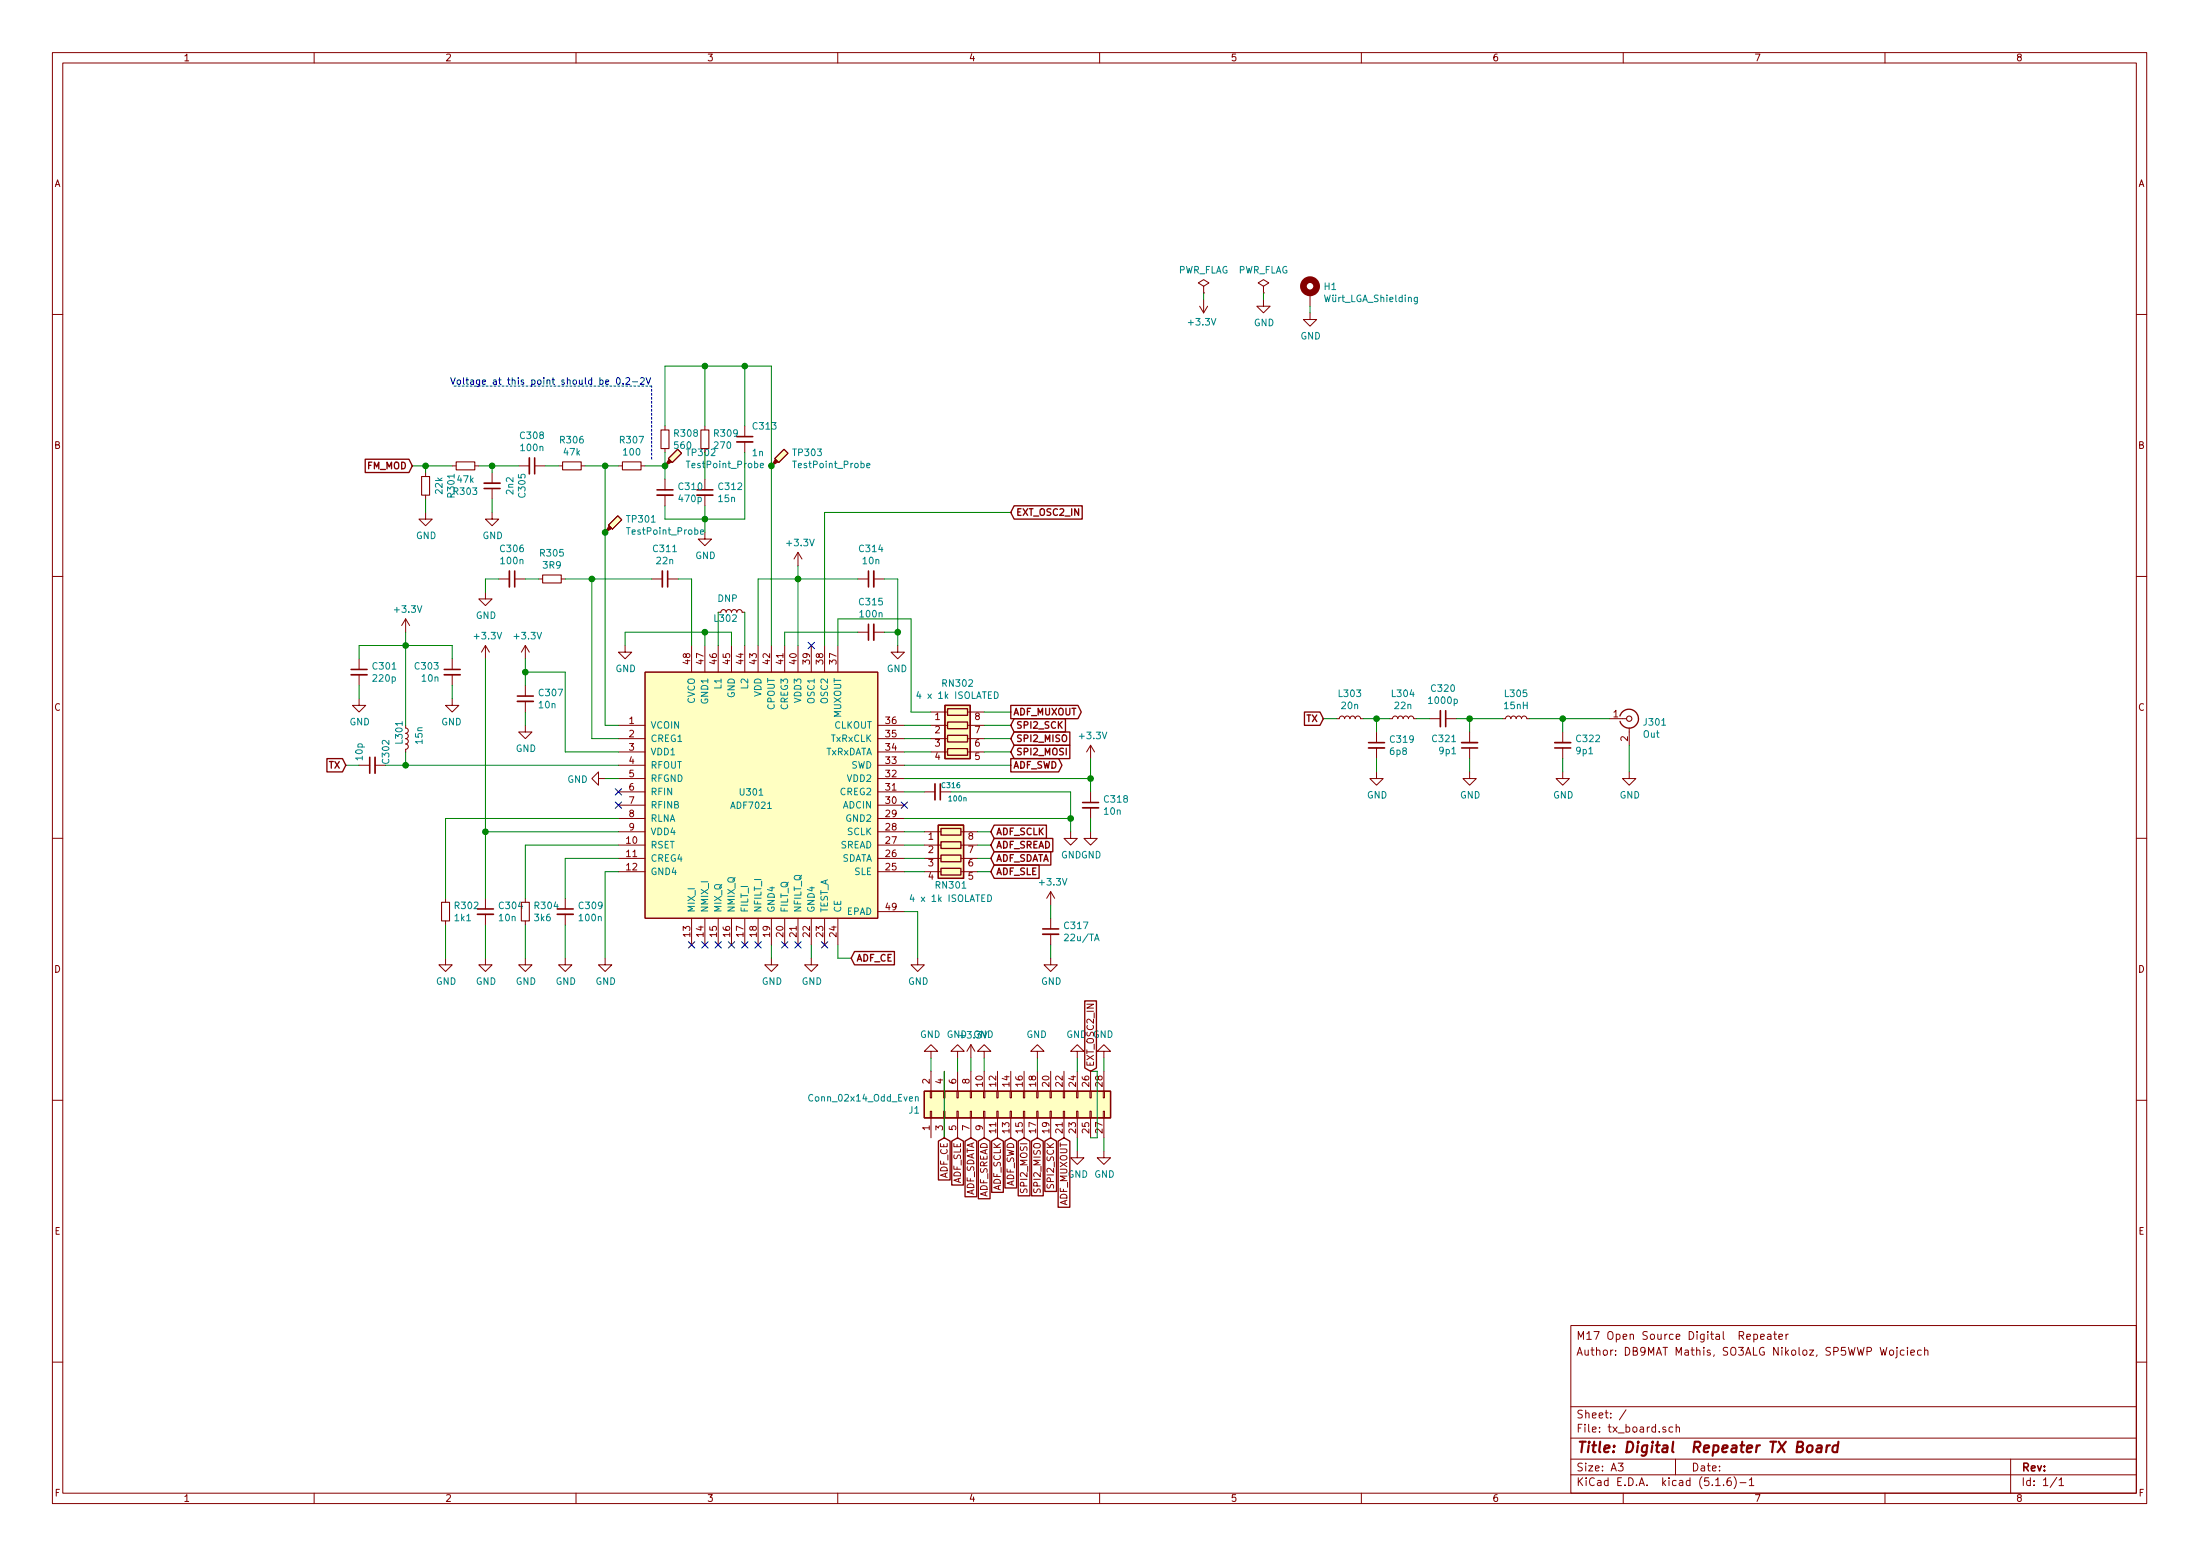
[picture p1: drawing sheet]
EESchema Schematic File Version 4
EELAYER 30 0
EELAYER END
$Descr A3 16535 11693
encoding utf-8
Sheet 1 1
Title "Digital  Repeater TX Board"
Date ""
Rev ""
Comp ""
Comment1 ""
Comment2 ""
Comment3 "Author: DB9MAT Mathis, SO3ALG Nikoloz, SP5WWP Wojciech"
Comment4 "M17 Open Source Digital  Repeater"
$EndDescr
Text GLabel 9950 5400 0    50   Input ~ 10
TX
$Comp
L tx_board-rescue:C_Small-device-Mainboard-rescue-rx_board-rescue-rx_board-rescue C320
U 1 1
P 10850 5400
F 0 "C320" V 10621 5400 50  0000 C CNN
F 1 "1000p" V 10712 5400 50  0000 C CNN
F 2 "Capacitor_SMD:C_0603_1608Metric_Pad1.05x0.95mm_HandSolder" H 10850 5400 50  0001 C CNN
F 3 "~" H 10850 5400 50  0001 C CNN
F 4 "50" H 10850 5400 50  0001 C CNN "Voltage"
F 5 "C0G" H 10850 5400 50  0001 C CNN "TempCoef"
F 6 "5" H 10850 5400 50  0001 C CNN "Tolerance"
	1    10850 5400
	0    1    1    0   
$EndComp
$Comp
L tx_board-rescue:C_Small-device-Mainboard-rescue-rx_board-rescue-rx_board-rescue C321
U 1 1
P 11050 5600
F 0 "C321" H 10958 5554 50  0000 R CNN
F 1 "9p1" H 10958 5645 50  0000 R CNN
F 2 "Capacitor_SMD:C_0603_1608Metric_Pad1.05x0.95mm_HandSolder" H 11050 5600 50  0001 C CNN
F 3 "~" H 11050 5600 50  0001 C CNN
F 4 "50" H 11050 5600 50  0001 C CNN "Voltage"
F 5 "5" H 11050 5600 50  0001 C CNN "Tolerance"
F 6 "C0G" H 11050 5600 50  0001 C CNN "TempCoef"
	1    11050 5600
	1    0    0    1   
$EndComp
Wire Wire Line
	10950 5400 11050 5400
Wire Wire Line
	11050 5400 11050 5500
Wire Wire Line
	11050 5700 11050 5800
$Comp
L power:GND #PWR0329
U 1 1
P 11050 5800
F 0 "#PWR0329" H 11050 5550 50  0001 C CNN
F 1 "GND" H 11055 5627 50  0000 C CNN
F 2 "" H 11050 5800 50  0001 C CNN
F 3 "" H 11050 5800 50  0001 C CNN
	1    11050 5800
	1    0    0    -1  
$EndComp
Wire Wire Line
	12250 5600 12250 5800
Connection ~ 11750 5400
Wire Wire Line
	11750 5400 12100 5400
Wire Wire Line
	11750 5700 11750 5800
$Comp
L power:GND #PWR0330
U 1 1
P 11750 5800
F 0 "#PWR0330" H 11750 5550 50  0001 C CNN
F 1 "GND" H 11755 5627 50  0000 C CNN
F 2 "" H 11750 5800 50  0001 C CNN
F 3 "" H 11750 5800 50  0001 C CNN
	1    11750 5800
	1    0    0    -1  
$EndComp
Wire Wire Line
	11750 5400 11750 5500
$Comp
L tx_board-rescue:C_Small-device-Mainboard-rescue-rx_board-rescue-rx_board-rescue C322
U 1 1
P 11750 5600
F 0 "C322" H 11658 5554 50  0000 R CNN
F 1 "9p1" H 11658 5645 50  0000 R CNN
F 2 "Capacitor_SMD:C_0603_1608Metric_Pad1.05x0.95mm_HandSolder" H 11750 5600 50  0001 C CNN
F 3 "~" H 11750 5600 50  0001 C CNN
F 4 "50" H 11750 5600 50  0001 C CNN "Voltage"
F 5 "5" H 11750 5600 50  0001 C CNN "Tolerance"
F 6 "C0G" H 11750 5600 50  0001 C CNN "TempCoef"
	1    11750 5600
	-1   0    0    1   
$EndComp
$Comp
L tx_board-rescue:L_Small-device-Mainboard-rescue-rx_board-rescue-rx_board-rescue L305
U 1 1
P 11400 5400
F 0 "L305" V 11585 5400 50  0000 C CNN
F 1 "15nH" V 11494 5400 50  0000 C CNN
F 2 "Inductor_SMD:L_0603_1608Metric_Pad1.05x0.95mm_HandSolder" H 11400 5400 50  0001 C CNN
F 3 "~" H 11400 5400 50  0001 C CNN
	1    11400 5400
	0    -1   -1   0   
$EndComp
$Comp
L power:GND #PWR0331
U 1 1
P 12250 5800
F 0 "#PWR0331" H 12250 5550 50  0001 C CNN
F 1 "GND" H 12255 5627 50  0000 C CNN
F 2 "" H 12250 5800 50  0001 C CNN
F 3 "" H 12250 5800 50  0001 C CNN
	1    12250 5800
	1    0    0    -1  
$EndComp
$Comp
L tx_board-rescue:Conn_Coaxial-conn-Mainboard-rescue-rx_board-rescue-rx_board-rescue J301
U 1 1
P 12250 5400
F 0 "J301" H 12350 5375 50  0000 L CNN
F 1 "Out" H 12350 5284 50  0000 L CNN
F 2 "Connector_Coaxial:SMA_Samtec_SMA-J-P-X-ST-EM1_EdgeMount" H 12250 5400 50  0001 C CNN
F 3 "" H 12250 5400 50  0001 C CNN
	1    12250 5400
	1    0    0    -1  
$EndComp
Connection ~ 11050 5400
$Comp
L tx_board-rescue:C_Small-Device-Mainboard-rescue-rx_board-rescue-rx_board-rescue C316
U 1 1
P 7050 5950
F 0 "C316" V 7000 6050 39  0000 C CNN
F 1 "100n" V 7100 6100 39  0000 C CNN
F 2 "Capacitor_SMD:C_0603_1608Metric_Pad1.05x0.95mm_HandSolder" H 7050 5950 50  0001 C CNN
F 3 "~" H 7050 5950 50  0001 C CNN
F 4 "50" H 7050 5950 50  0001 C CNN "Voltage"
F 5 "10" H 7050 5950 50  0001 C CNN "Tolerance"
F 6 "X7R" H 7050 5950 50  0001 C CNN "TempCoef"
	1    7050 5950
	0    1    1    0   
$EndComp
Wire Wire Line
	6800 5950 6950 5950
Wire Wire Line
	8050 5950 8050 6150
NoConn ~ 6800 6050
$Comp
L tx_board-rescue:C_Small-Device-Mainboard-rescue-rx_board-rescue-rx_board-rescue C318
U 1 1
P 8200 6050
F 0 "C318" H 8292 6096 50  0000 L CNN
F 1 "10n" H 8292 6005 50  0000 L CNN
F 2 "Capacitor_SMD:C_0603_1608Metric_Pad1.05x0.95mm_HandSolder" H 8200 6050 50  0001 C CNN
F 3 "~" H 8200 6050 50  0001 C CNN
F 4 "10" H 8200 6050 50  0001 C CNN "Tolerance"
F 5 "50" H 8200 6050 50  0001 C CNN "Voltage"
F 6 "X7R" H 8200 6050 50  0001 C CNN "TempCoef"
	1    8200 6050
	1    0    0    -1  
$EndComp
Wire Wire Line
	8200 5850 8200 5700
$Comp
L power:+3.3V #PWR0326
U 1 1
P 8200 5700
F 0 "#PWR0326" H 8200 5550 50  0001 C CNN
F 1 "+3.3V" H 8215 5873 50  0000 C CNN
F 2 "" H 8200 5700 50  0001 C CNN
F 3 "" H 8200 5700 50  0001 C CNN
	1    8200 5700
	1    0    0    -1  
$EndComp
$Comp
L power:GND #PWR0327
U 1 1
P 8200 6250
F 0 "#PWR0327" H 8200 6000 50  0001 C CNN
F 1 "GND" H 8205 6077 50  0000 C CNN
F 2 "" H 8200 6250 50  0001 C CNN
F 3 "" H 8200 6250 50  0001 C CNN
	1    8200 6250
	1    0    0    -1  
$EndComp
Wire Wire Line
	8200 6150 8200 6250
$Comp
L power:GND #PWR0325
U 1 1
P 8050 6250
F 0 "#PWR0325" H 8050 6000 50  0001 C CNN
F 1 "GND" H 8055 6077 50  0000 C CNN
F 2 "" H 8050 6250 50  0001 C CNN
F 3 "" H 8050 6250 50  0001 C CNN
	1    8050 6250
	1    0    0    -1  
$EndComp
Wire Wire Line
	8050 6150 8050 6250
Connection ~ 8050 6150
Text GLabel 7450 6250 2    50   Input ~ 10
ADF_SCLK
Text GLabel 7450 6350 2    50   Input ~ 10
ADF_SREAD
Text GLabel 7450 6450 2    50   Input ~ 10
ADF_SDATA
Text GLabel 7450 6550 2    50   Input ~ 10
ADF_SLE
Wire Wire Line
	8200 5850 8200 5950
Connection ~ 8200 5850
Wire Wire Line
	6300 7100 6300 7200
Wire Wire Line
	6300 7200 6400 7200
Text GLabel 6400 7200 2    50   Input ~ 10
ADF_CE
NoConn ~ 6200 7100
NoConn ~ 6000 7100
NoConn ~ 5900 7100
NoConn ~ 5700 7100
NoConn ~ 5600 7100
NoConn ~ 5500 7100
NoConn ~ 5400 7100
NoConn ~ 5300 7100
NoConn ~ 5200 7100
$Comp
L power:GND #PWR0320
U 1 1
P 6100 7200
F 0 "#PWR0320" H 6100 6950 50  0001 C CNN
F 1 "GND" H 6105 7027 50  0000 C CNN
F 2 "" H 6100 7200 50  0001 C CNN
F 3 "" H 6100 7200 50  0001 C CNN
	1    6100 7200
	1    0    0    -1  
$EndComp
$Comp
L power:GND #PWR0318
U 1 1
P 5800 7200
F 0 "#PWR0318" H 5800 6950 50  0001 C CNN
F 1 "GND" H 5805 7027 50  0000 C CNN
F 2 "" H 5800 7200 50  0001 C CNN
F 3 "" H 5800 7200 50  0001 C CNN
	1    5800 7200
	1    0    0    -1  
$EndComp
Wire Wire Line
	5800 7100 5800 7200
Wire Wire Line
	6100 7100 6100 7200
$Comp
L power:GND #PWR0322
U 1 1
P 6900 7200
F 0 "#PWR0322" H 6900 6950 50  0001 C CNN
F 1 "GND" H 6905 7027 50  0000 C CNN
F 2 "" H 6900 7200 50  0001 C CNN
F 3 "" H 6900 7200 50  0001 C CNN
	1    6900 7200
	1    0    0    -1  
$EndComp
Wire Wire Line
	6800 6850 6900 6850
Wire Wire Line
	6900 6850 6900 7200
$Comp
L power:GND #PWR0315
U 1 1
P 4550 7200
F 0 "#PWR0315" H 4550 6950 50  0001 C CNN
F 1 "GND" H 4555 7027 50  0000 C CNN
F 2 "" H 4550 7200 50  0001 C CNN
F 3 "" H 4550 7200 50  0001 C CNN
	1    4550 7200
	1    0    0    -1  
$EndComp
Wire Wire Line
	4650 6550 4550 6550
Wire Wire Line
	4550 6550 4550 7200
$Comp
L tx_board-rescue:C_Small-Device-Mainboard-rescue-rx_board-rescue-rx_board-rescue C309
U 1 1
P 4250 6850
F 0 "C309" H 4342 6896 50  0000 L CNN
F 1 "100n" H 4342 6805 50  0000 L CNN
F 2 "Capacitor_SMD:C_0603_1608Metric_Pad1.05x0.95mm_HandSolder" H 4250 6850 50  0001 C CNN
F 3 "~" H 4250 6850 50  0001 C CNN
F 4 "50" H 4250 6850 50  0001 C CNN "Voltage"
F 5 "10" H 4250 6850 50  0001 C CNN "Tolerance"
F 6 "X7R" H 4250 6850 50  0001 C CNN "TempCoef"
	1    4250 6850
	1    0    0    -1  
$EndComp
$Comp
L power:GND #PWR0313
U 1 1
P 4250 7200
F 0 "#PWR0313" H 4250 6950 50  0001 C CNN
F 1 "GND" H 4255 7027 50  0000 C CNN
F 2 "" H 4250 7200 50  0001 C CNN
F 3 "" H 4250 7200 50  0001 C CNN
	1    4250 7200
	1    0    0    -1  
$EndComp
Wire Wire Line
	4250 6950 4250 7200
Wire Wire Line
	4250 6750 4250 6450
$Comp
L tx_board-rescue:R_Small-Device-Mainboard-rescue-rx_board-rescue-rx_board-rescue R304
U 1 1
P 3950 6850
F 0 "R304" H 4009 6896 50  0000 L CNN
F 1 "3k6" H 4009 6805 50  0000 L CNN
F 2 "Resistor_SMD:R_0603_1608Metric_Pad1.05x0.95mm_HandSolder" H 3950 6850 50  0001 C CNN
F 3 "~" H 3950 6850 50  0001 C CNN
F 4 "0.125" H 3950 6850 50  0001 C CNN "Power"
F 5 "5" H 3950 6850 50  0001 C CNN "Tolerance"
	1    3950 6850
	1    0    0    -1  
$EndComp
$Comp
L power:GND #PWR0312
U 1 1
P 3950 7200
F 0 "#PWR0312" H 3950 6950 50  0001 C CNN
F 1 "GND" H 3955 7027 50  0000 C CNN
F 2 "" H 3950 7200 50  0001 C CNN
F 3 "" H 3950 7200 50  0001 C CNN
	1    3950 7200
	1    0    0    -1  
$EndComp
Wire Wire Line
	3950 6950 3950 7200
Wire Wire Line
	3950 6750 3950 6350
$Comp
L tx_board-rescue:C_Small-Device-Mainboard-rescue-rx_board-rescue-rx_board-rescue C304
U 1 1
P 3650 6850
F 0 "C304" H 3742 6896 50  0000 L CNN
F 1 "10n" H 3742 6805 50  0000 L CNN
F 2 "Capacitor_SMD:C_0603_1608Metric_Pad1.05x0.95mm_HandSolder" H 3650 6850 50  0001 C CNN
F 3 "~" H 3650 6850 50  0001 C CNN
F 4 "10" H 3650 6850 50  0001 C CNN "Tolerance"
F 5 "50" H 3650 6850 50  0001 C CNN "Voltage"
F 6 "X7R" H 3650 6850 50  0001 C CNN "TempCoef"
	1    3650 6850
	1    0    0    -1  
$EndComp
$Comp
L power:GND #PWR0308
U 1 1
P 3650 7200
F 0 "#PWR0308" H 3650 6950 50  0001 C CNN
F 1 "GND" H 3655 7027 50  0000 C CNN
F 2 "" H 3650 7200 50  0001 C CNN
F 3 "" H 3650 7200 50  0001 C CNN
	1    3650 7200
	1    0    0    -1  
$EndComp
Wire Wire Line
	3650 6950 3650 7200
$Comp
L tx_board-rescue:R_Small-Device-Mainboard-rescue-rx_board-rescue-rx_board-rescue R302
U 1 1
P 3350 6850
F 0 "R302" H 3409 6896 50  0000 L CNN
F 1 "1k1" H 3409 6805 50  0000 L CNN
F 2 "Resistor_SMD:R_0603_1608Metric_Pad1.05x0.95mm_HandSolder" H 3350 6850 50  0001 C CNN
F 3 "~" H 3350 6850 50  0001 C CNN
F 4 "0.125" H 3350 6850 50  0001 C CNN "Power"
F 5 "5" H 3350 6850 50  0001 C CNN "Tolerance"
	1    3350 6850
	1    0    0    -1  
$EndComp
Wire Wire Line
	3350 6150 3350 6750
$Comp
L power:GND #PWR0304
U 1 1
P 3350 7200
F 0 "#PWR0304" H 3350 6950 50  0001 C CNN
F 1 "GND" H 3355 7027 50  0000 C CNN
F 2 "" H 3350 7200 50  0001 C CNN
F 3 "" H 3350 7200 50  0001 C CNN
	1    3350 7200
	1    0    0    -1  
$EndComp
Wire Wire Line
	3350 6950 3350 7200
Wire Wire Line
	4250 6450 4650 6450
Wire Wire Line
	3950 6350 4650 6350
Wire Wire Line
	3650 6250 4650 6250
Wire Wire Line
	3650 6250 3650 6750
Wire Wire Line
	3350 6150 4650 6150
$Comp
L tx_board-rescue:C_Small-Device-Mainboard-rescue-rx_board-rescue-rx_board-rescue C302
U 1 1
P 2800 5750
F 0 "C302" H 2700 5650 50  0000 C CNN
F 1 "10p" H 2700 5850 50  0000 C CNN
F 2 "Capacitor_SMD:C_0603_1608Metric_Pad1.05x0.95mm_HandSolder" H 2800 5750 50  0001 C CNN
F 3 "~" H 2800 5750 50  0001 C CNN
F 4 "50" H 2800 5750 50  0001 C CNN "Voltage"
F 5 "C0G" H 2800 5750 50  0001 C CNN "TempCoef"
F 6 "5" H 2800 5750 50  0001 C CNN "Tolerance"
	1    2800 5750
	0    -1   1    0   
$EndComp
Wire Wire Line
	2900 5750 3050 5750
Wire Wire Line
	4650 5850 4550 5850
$Comp
L power:GND #PWR0314
U 1 1
P 4550 5850
F 0 "#PWR0314" H 4550 5600 50  0001 C CNN
F 1 "GND" V 4555 5722 50  0000 R CNN
F 2 "" H 4550 5850 50  0001 C CNN
F 3 "" H 4550 5850 50  0001 C CNN
	1    4550 5850
	0    1    1    0   
$EndComp
$Comp
L tx_board-rescue:L_Small-Device-Mainboard-rescue-rx_board-rescue-rx_board-rescue L301
U 1 1
P 3050 5550
F 0 "L301" V 3000 5500 50  0000 L CNN
F 1 "15n" V 3150 5500 50  0000 L CNN
F 2 "Inductor_SMD:L_0603_1608Metric_Pad1.05x0.95mm_HandSolder" H 3050 5550 50  0001 C CNN
F 3 "~" H 3050 5550 50  0001 C CNN
	1    3050 5550
	1    0    0    -1  
$EndComp
Wire Wire Line
	3050 5650 3050 5750
Connection ~ 3050 5750
Wire Wire Line
	3050 5750 4650 5750
$Comp
L tx_board-rescue:C_Small-Device-Mainboard-rescue-rx_board-rescue-rx_board-rescue C301
U 1 1
P 2700 5050
F 0 "C301" H 2792 5096 50  0000 L CNN
F 1 "220p" H 2792 5005 50  0000 L CNN
F 2 "Capacitor_SMD:C_0603_1608Metric_Pad1.05x0.95mm_HandSolder" H 2700 5050 50  0001 C CNN
F 3 "~" H 2700 5050 50  0001 C CNN
F 4 "50" H 2700 5050 50  0001 C CNN "Voltage"
F 5 "C0G" H 2700 5050 50  0001 C CNN "TempCoef"
F 6 "5" H 2700 5050 50  0001 C CNN "Tolerance"
	1    2700 5050
	1    0    0    -1  
$EndComp
$Comp
L power:GND #PWR0301
U 1 1
P 2700 5250
F 0 "#PWR0301" H 2700 5000 50  0001 C CNN
F 1 "GND" H 2705 5077 50  0000 C CNN
F 2 "" H 2700 5250 50  0001 C CNN
F 3 "" H 2700 5250 50  0001 C CNN
	1    2700 5250
	1    0    0    -1  
$EndComp
Wire Wire Line
	2700 5150 2700 5250
$Comp
L tx_board-rescue:C_Small-Device-Mainboard-rescue-rx_board-rescue-rx_board-rescue C303
U 1 1
P 3400 5050
F 0 "C303" H 3492 5096 50  0000 L CNN
F 1 "10n" H 3492 5005 50  0000 L CNN
F 2 "Capacitor_SMD:C_0603_1608Metric_Pad1.05x0.95mm_HandSolder" H 3400 5050 50  0001 C CNN
F 3 "~" H 3400 5050 50  0001 C CNN
F 4 "10" H 3400 5050 50  0001 C CNN "Tolerance"
F 5 "50" H 3400 5050 50  0001 C CNN "Voltage"
F 6 "X7R" H 3400 5050 50  0001 C CNN "TempCoef"
	1    3400 5050
	-1   0    0    -1  
$EndComp
$Comp
L power:GND #PWR0305
U 1 1
P 3400 5250
F 0 "#PWR0305" H 3400 5000 50  0001 C CNN
F 1 "GND" H 3405 5077 50  0000 C CNN
F 2 "" H 3400 5250 50  0001 C CNN
F 3 "" H 3400 5250 50  0001 C CNN
	1    3400 5250
	-1   0    0    -1  
$EndComp
Wire Wire Line
	3400 5150 3400 5250
Wire Wire Line
	3400 4950 3400 4850
Wire Wire Line
	3400 4850 3050 4850
Wire Wire Line
	2700 4850 2700 4950
Wire Wire Line
	2700 4850 3050 4850
Wire Wire Line
	3050 4850 3050 5450
Wire Wire Line
	3050 4850 3050 4750
Connection ~ 3050 4850
$Comp
L power:+3.3V #PWR0302
U 1 1
P 3050 4750
F 0 "#PWR0302" H 3050 4600 50  0001 C CNN
F 1 "+3.3V" H 3065 4923 50  0000 C CNN
F 2 "" H 3050 4750 50  0001 C CNN
F 3 "" H 3050 4750 50  0001 C CNN
	1    3050 4750
	1    0    0    -1  
$EndComp
Text GLabel 2600 5750 0    50   Input ~ 10
TX
Wire Wire Line
	2600 5750 2700 5750
$Comp
L power:+3.3V #PWR0307
U 1 1
P 3650 4950
F 0 "#PWR0307" H 3650 4800 50  0001 C CNN
F 1 "+3.3V" H 3665 5123 50  0000 C CNN
F 2 "" H 3650 4950 50  0001 C CNN
F 3 "" H 3650 4950 50  0001 C CNN
	1    3650 4950
	1    0    0    -1  
$EndComp
$Comp
L tx_board-rescue:C_Small-Device-Mainboard-rescue-rx_board-rescue-rx_board-rescue C307
U 1 1
P 3950 5250
F 0 "C307" H 4042 5296 50  0000 L CNN
F 1 "10n" H 4042 5205 50  0000 L CNN
F 2 "Capacitor_SMD:C_0603_1608Metric_Pad1.05x0.95mm_HandSolder" H 3950 5250 50  0001 C CNN
F 3 "~" H 3950 5250 50  0001 C CNN
F 4 "10" H 3950 5250 50  0001 C CNN "Tolerance"
F 5 "50" H 3950 5250 50  0001 C CNN "Voltage"
F 6 "X7R" H 3950 5250 50  0001 C CNN "TempCoef"
	1    3950 5250
	1    0    0    -1  
$EndComp
$Comp
L power:GND #PWR0311
U 1 1
P 3950 5450
F 0 "#PWR0311" H 3950 5200 50  0001 C CNN
F 1 "GND" H 3955 5277 50  0000 C CNN
F 2 "" H 3950 5450 50  0001 C CNN
F 3 "" H 3950 5450 50  0001 C CNN
	1    3950 5450
	1    0    0    -1  
$EndComp
Wire Wire Line
	3950 5350 3950 5450
$Comp
L power:+3.3V #PWR0310
U 1 1
P 3950 4950
F 0 "#PWR0310" H 3950 4800 50  0001 C CNN
F 1 "+3.3V" H 3965 5123 50  0000 C CNN
F 2 "" H 3950 4950 50  0001 C CNN
F 3 "" H 3950 4950 50  0001 C CNN
	1    3950 4950
	1    0    0    -1  
$EndComp
Wire Wire Line
	4650 5650 4250 5650
Wire Wire Line
	4650 5450 4550 5450
$Comp
L tx_board-rescue:R_Small-Device-Mainboard-rescue-rx_board-rescue-rx_board-rescue R305
U 1 1
P 4150 4350
F 0 "R305" V 3954 4350 50  0000 C CNN
F 1 "3R9" V 4045 4350 50  0000 C CNN
F 2 "Resistor_SMD:R_0603_1608Metric_Pad1.05x0.95mm_HandSolder" H 4150 4350 50  0001 C CNN
F 3 "~" H 4150 4350 50  0001 C CNN
F 4 "0.125" H 4150 4350 50  0001 C CNN "Power"
F 5 "5" H 4150 4350 50  0001 C CNN "Tolerance"
	1    4150 4350
	0    1    1    0   
$EndComp
$Comp
L tx_board-rescue:C_Small-Device-Mainboard-rescue-rx_board-rescue-rx_board-rescue C306
U 1 1
P 3850 4350
F 0 "C306" V 3621 4350 50  0000 C CNN
F 1 "100n" V 3712 4350 50  0000 C CNN
F 2 "Capacitor_SMD:C_0603_1608Metric_Pad1.05x0.95mm_HandSolder" H 3850 4350 50  0001 C CNN
F 3 "~" H 3850 4350 50  0001 C CNN
F 4 "50" H 3850 4350 50  0001 C CNN "Voltage"
F 5 "10" H 3850 4350 50  0001 C CNN "Tolerance"
F 6 "X7R" H 3850 4350 50  0001 C CNN "TempCoef"
	1    3850 4350
	0    1    1    0   
$EndComp
Wire Wire Line
	3950 4350 4050 4350
$Comp
L power:GND #PWR0306
U 1 1
P 3650 4450
F 0 "#PWR0306" H 3650 4200 50  0001 C CNN
F 1 "GND" H 3655 4277 50  0000 C CNN
F 2 "" H 3650 4450 50  0001 C CNN
F 3 "" H 3650 4450 50  0001 C CNN
	1    3650 4450
	1    0    0    -1  
$EndComp
Wire Wire Line
	3750 4350 3650 4350
Wire Wire Line
	3650 4350 3650 4450
Wire Wire Line
	5300 4850 5300 4750
Wire Wire Line
	5300 4750 5500 4750
Wire Wire Line
	5500 4750 5500 4850
Wire Wire Line
	5300 4750 4700 4750
Wire Wire Line
	4700 4750 4700 4850
Connection ~ 5300 4750
$Comp
L power:GND #PWR0316
U 1 1
P 4700 4850
F 0 "#PWR0316" H 4700 4600 50  0001 C CNN
F 1 "GND" H 4705 4677 50  0000 C CNN
F 2 "" H 4700 4850 50  0001 C CNN
F 3 "" H 4700 4850 50  0001 C CNN
	1    4700 4850
	1    0    0    -1  
$EndComp
$Comp
L tx_board-rescue:C_Small-Device-Mainboard-rescue-rx_board-rescue-rx_board-rescue C311
U 1 1
P 5000 4350
F 0 "C311" V 4771 4350 50  0000 C CNN
F 1 "22n" V 4862 4350 50  0000 C CNN
F 2 "Capacitor_SMD:C_0603_1608Metric_Pad1.05x0.95mm_HandSolder" H 5000 4350 50  0001 C CNN
F 3 "~" H 5000 4350 50  0001 C CNN
F 4 "50" H 5000 4350 50  0001 C CNN "Voltage"
F 5 "X7R" H 5000 4350 50  0001 C CNN "TempCoef"
F 6 "10" H 5000 4350 50  0001 C CNN "Tolerance"
	1    5000 4350
	0    1    1    0   
$EndComp
Wire Wire Line
	3950 5150 3950 5050
Wire Wire Line
	3950 5050 4250 5050
Wire Wire Line
	4250 5050 4250 5650
Wire Wire Line
	3950 4950 3950 5050
Connection ~ 3950 5050
Connection ~ 3650 6250
Wire Wire Line
	5100 4350 5200 4350
Wire Wire Line
	5200 4350 5200 4850
Wire Wire Line
	4250 4350 4450 4350
Wire Wire Line
	4450 4350 4450 5550
Connection ~ 4450 4350
Wire Wire Line
	4450 4350 4900 4350
$Comp
L tx_board-rescue:R_Small-Device-Mainboard-rescue-rx_board-rescue-rx_board-rescue R308
U 1 1
P 5000 3300
F 0 "R308" H 5059 3346 50  0000 L CNN
F 1 "560" H 5059 3255 50  0000 L CNN
F 2 "Resistor_SMD:R_0603_1608Metric_Pad1.05x0.95mm_HandSolder" H 5000 3300 50  0001 C CNN
F 3 "~" H 5000 3300 50  0001 C CNN
F 4 "0.125" H 5000 3300 50  0001 C CNN "Power"
F 5 "5" H 5000 3300 50  0001 C CNN "Tolerance"
	1    5000 3300
	1    0    0    -1  
$EndComp
$Comp
L tx_board-rescue:R_Small-Device-Mainboard-rescue-rx_board-rescue-rx_board-rescue R309
U 1 1
P 5300 3300
F 0 "R309" H 5359 3346 50  0000 L CNN
F 1 "270" H 5359 3255 50  0000 L CNN
F 2 "Resistor_SMD:R_0603_1608Metric_Pad1.05x0.95mm_HandSolder" H 5300 3300 50  0001 C CNN
F 3 "~" H 5300 3300 50  0001 C CNN
F 4 "0.125" H 5300 3300 50  0001 C CNN "Power"
F 5 "5" H 5300 3300 50  0001 C CNN "Tolerance"
	1    5300 3300
	1    0    0    -1  
$EndComp
$Comp
L tx_board-rescue:C_Small-Device-Mainboard-rescue-rx_board-rescue-rx_board-rescue C313
U 1 1
P 5600 3300
F 0 "C313" H 5650 3400 50  0000 L CNN
F 1 "1n" H 5650 3200 50  0000 L CNN
F 2 "Capacitor_SMD:C_0603_1608Metric_Pad1.05x0.95mm_HandSolder" H 5600 3300 50  0001 C CNN
F 3 "~" H 5600 3300 50  0001 C CNN
F 4 "50" H 5600 3300 50  0001 C CNN "Voltage"
F 5 "X7R" H 5600 3300 50  0001 C CNN "TempCoef"
F 6 "10" H 5600 3300 50  0001 C CNN "Tolerance"
	1    5600 3300
	1    0    0    -1  
$EndComp
$Comp
L tx_board-rescue:C_Small-Device-Mainboard-rescue-rx_board-rescue-rx_board-rescue C310
U 1 1
P 5000 3700
F 0 "C310" H 5092 3746 50  0000 L CNN
F 1 "470p" H 5092 3655 50  0000 L CNN
F 2 "Capacitor_SMD:C_0603_1608Metric_Pad1.05x0.95mm_HandSolder" H 5000 3700 50  0001 C CNN
F 3 "~" H 5000 3700 50  0001 C CNN
F 4 "50" H 5000 3700 50  0001 C CNN "Voltage"
F 5 "C0G" H 5000 3700 50  0001 C CNN "TempCoef"
F 6 "5" H 5000 3700 50  0001 C CNN "Tolerance"
	1    5000 3700
	1    0    0    -1  
$EndComp
$Comp
L tx_board-rescue:C_Small-Device-Mainboard-rescue-rx_board-rescue-rx_board-rescue C312
U 1 1
P 5300 3700
F 0 "C312" H 5392 3746 50  0000 L CNN
F 1 "15n" H 5392 3655 50  0000 L CNN
F 2 "Capacitor_SMD:C_0603_1608Metric_Pad1.05x0.95mm_HandSolder" H 5300 3700 50  0001 C CNN
F 3 "~" H 5300 3700 50  0001 C CNN
F 4 "50" H 5300 3700 50  0001 C CNN "Voltage"
F 5 "X7R" H 5300 3700 50  0001 C CNN "TempCoef"
F 6 "10" H 5300 3700 50  0001 C CNN "Tolerance"
	1    5300 3700
	1    0    0    -1  
$EndComp
Wire Wire Line
	5300 3400 5300 3600
Wire Wire Line
	5000 3800 5000 3900
Wire Wire Line
	5000 3900 5300 3900
Wire Wire Line
	5300 3900 5300 3800
Wire Wire Line
	5300 3900 5600 3900
Wire Wire Line
	5600 3900 5600 3400
Connection ~ 5300 3900
Wire Wire Line
	5300 3900 5300 4000
Wire Wire Line
	5800 4850 5800 3500
$Comp
L tx_board-rescue:C_Small-Device-Mainboard-rescue-rx_board-rescue-rx_board-rescue C315
U 1 1
P 6550 4750
F 0 "C315" V 6321 4750 50  0000 C CNN
F 1 "100n" V 6412 4750 50  0000 C CNN
F 2 "Capacitor_SMD:C_0603_1608Metric_Pad1.05x0.95mm_HandSolder" H 6550 4750 50  0001 C CNN
F 3 "~" H 6550 4750 50  0001 C CNN
F 4 "50" H 6550 4750 50  0001 C CNN "Voltage"
F 5 "10" H 6550 4750 50  0001 C CNN "Tolerance"
F 6 "X7R" H 6550 4750 50  0001 C CNN "TempCoef"
	1    6550 4750
	0    -1   1    0   
$EndComp
$Comp
L power:GND #PWR0321
U 1 1
P 6750 4850
F 0 "#PWR0321" H 6750 4600 50  0001 C CNN
F 1 "GND" H 6755 4677 50  0000 C CNN
F 2 "" H 6750 4850 50  0001 C CNN
F 3 "" H 6750 4850 50  0001 C CNN
	1    6750 4850
	-1   0    0    -1  
$EndComp
Wire Wire Line
	6650 4750 6750 4750
Wire Wire Line
	6750 4750 6750 4850
Wire Wire Line
	5900 4850 5900 4750
Wire Wire Line
	5900 4750 6450 4750
$Comp
L tx_board-rescue:C_Small-Device-Mainboard-rescue-rx_board-rescue-rx_board-rescue C314
U 1 1
P 6550 4350
F 0 "C314" V 6321 4350 50  0000 C CNN
F 1 "10n" V 6412 4350 50  0000 C CNN
F 2 "Capacitor_SMD:C_0603_1608Metric_Pad1.05x0.95mm_HandSolder" H 6550 4350 50  0001 C CNN
F 3 "~" H 6550 4350 50  0001 C CNN
F 4 "10" H 6550 4350 50  0001 C CNN "Tolerance"
F 5 "50" H 6550 4350 50  0001 C CNN "Voltage"
F 6 "X7R" H 6550 4350 50  0001 C CNN "TempCoef"
	1    6550 4350
	0    -1   1    0   
$EndComp
Wire Wire Line
	5700 4850 5700 4350
Wire Wire Line
	5700 4350 6000 4350
Wire Wire Line
	6000 4850 6000 4350
Connection ~ 6000 4350
Wire Wire Line
	6000 4350 6450 4350
Wire Wire Line
	6650 4350 6750 4350
Wire Wire Line
	6750 4350 6750 4750
Connection ~ 6750 4750
Wire Wire Line
	6000 4350 6000 4250
$Comp
L power:+3.3V #PWR0319
U 1 1
P 6000 4250
F 0 "#PWR0319" H 6000 4100 50  0001 C CNN
F 1 "+3.3V" H 6015 4423 50  0000 C CNN
F 2 "" H 6000 4250 50  0001 C CNN
F 3 "" H 6000 4250 50  0001 C CNN
	1    6000 4250
	1    0    0    -1  
$EndComp
$Comp
L tx_board-rescue:L_Small-Device-Mainboard-rescue-rx_board-rescue-rx_board-rescue L303
U 1 1
P 10150 5400
F 0 "L303" V 10335 5400 50  0000 C CNN
F 1 "20n" V 10244 5400 50  0000 C CNN
F 2 "Inductor_SMD:L_0603_1608Metric_Pad1.05x0.95mm_HandSolder" H 10150 5400 50  0001 C CNN
F 3 "~" H 10150 5400 50  0001 C CNN
	1    10150 5400
	0    -1   -1   0   
$EndComp
$Comp
L tx_board-rescue:L_Small-Device-Mainboard-rescue-rx_board-rescue-rx_board-rescue L304
U 1 1
P 10550 5400
F 0 "L304" V 10735 5400 50  0000 C CNN
F 1 "22n" V 10644 5400 50  0000 C CNN
F 2 "Inductor_SMD:L_0603_1608Metric_Pad1.05x0.95mm_HandSolder" H 10550 5400 50  0001 C CNN
F 3 "~" H 10550 5400 50  0001 C CNN
	1    10550 5400
	0    -1   -1   0   
$EndComp
$Comp
L tx_board-rescue:C_Small-Device-Mainboard-rescue-rx_board-rescue-rx_board-rescue C319
U 1 1
P 10350 5600
F 0 "C319" H 10442 5646 50  0000 L CNN
F 1 "6p8" H 10442 5555 50  0000 L CNN
F 2 "Capacitor_SMD:C_0603_1608Metric_Pad1.05x0.95mm_HandSolder" H 10350 5600 50  0001 C CNN
F 3 "~" H 10350 5600 50  0001 C CNN
F 4 "50" H 10350 5600 50  0001 C CNN "Voltage"
F 5 "C0G" H 10350 5600 50  0001 C CNN "TempCoef"
F 6 "5" H 10350 5600 50  0001 C CNN "Tolerance"
	1    10350 5600
	1    0    0    -1  
$EndComp
Wire Wire Line
	10250 5400 10350 5400
Wire Wire Line
	10350 5400 10350 5500
Connection ~ 10350 5400
Wire Wire Line
	10350 5400 10450 5400
Wire Wire Line
	9950 5400 10050 5400
Wire Wire Line
	10650 5400 10750 5400
Wire Wire Line
	6800 5850 8200 5850
Text GLabel 7600 5750 2    50   Output ~ 10
ADF_SWD
$Comp
L tx_board-rescue:R_Small-Device-Mainboard-rescue-rx_board-rescue-rx_board-rescue R307
U 1 1
P 4750 3500
F 0 "R307" V 4554 3500 50  0000 C CNN
F 1 "100" V 4645 3500 50  0000 C CNN
F 2 "Resistor_SMD:R_0603_1608Metric_Pad1.05x0.95mm_HandSolder" H 4750 3500 50  0001 C CNN
F 3 "~" H 4750 3500 50  0001 C CNN
F 4 "0.125" H 4750 3500 50  0001 C CNN "Power"
F 5 "5" H 4750 3500 50  0001 C CNN "Tolerance"
	1    4750 3500
	0    1    1    0   
$EndComp
$Comp
L tx_board-rescue:R_Small-Device-Mainboard-rescue-rx_board-rescue-rx_board-rescue R306
U 1 1
P 4300 3500
F 0 "R306" V 4104 3500 50  0000 C CNN
F 1 "47k" V 4195 3500 50  0000 C CNN
F 2 "Resistor_SMD:R_0603_1608Metric_Pad1.05x0.95mm_HandSolder" H 4300 3500 50  0001 C CNN
F 3 "~" H 4300 3500 50  0001 C CNN
F 4 "0.125" H 4300 3500 50  0001 C CNN "Power"
F 5 "5" H 4300 3500 50  0001 C CNN "Tolerance"
	1    4300 3500
	0    1    1    0   
$EndComp
$Comp
L tx_board-rescue:C_Small-Device-Mainboard-rescue-rx_board-rescue-rx_board-rescue C308
U 1 1
P 4000 3500
F 0 "C308" V 3771 3500 50  0000 C CNN
F 1 "100n" V 3862 3500 50  0000 C CNN
F 2 "Capacitor_SMD:C_0603_1608Metric_Pad1.05x0.95mm_HandSolder" H 4000 3500 50  0001 C CNN
F 3 "~" H 4000 3500 50  0001 C CNN
F 4 "50" H 4000 3500 50  0001 C CNN "Voltage"
F 5 "10" H 4000 3500 50  0001 C CNN "Tolerance"
F 6 "X7R" H 4000 3500 50  0001 C CNN "TempCoef"
	1    4000 3500
	0    1    1    0   
$EndComp
Wire Wire Line
	5000 3400 5000 3500
Wire Wire Line
	4400 3500 4550 3500
Wire Wire Line
	4550 3500 4550 4000
Connection ~ 4550 3500
Wire Wire Line
	4550 3500 4650 3500
Wire Wire Line
	4450 5550 4650 5550
Wire Wire Line
	4850 3500 5000 3500
Connection ~ 5000 3500
Wire Wire Line
	5000 3500 5000 3600
Wire Wire Line
	4200 3500 4100 3500
Text GLabel 3100 3500 0    50   Input ~ 10
FM_MOD
Text Notes 4900 2900 2    50   ~ 0
Voltage at this point should be 0.2-2V
Wire Notes Line
	4900 3450 4900 2900
Wire Notes Line
	4900 2900 3400 2900
$Comp
L tx_board-rescue:TestPoint_Probe-Connector-Mainboard-rescue-rx_board-rescue-rx_board-rescue TP302
U 1 1
P 5000 3500
F 0 "TP302" H 5153 3601 50  0000 L CNN
F 1 "TestPoint_Probe" H 5153 3510 50  0000 L CNN
F 2 "TestPoint:TestPoint_Pad_D1.0mm" H 5200 3500 50  0001 C CNN
F 3 "~" H 5200 3500 50  0001 C CNN
	1    5000 3500
	1    0    0    -1  
$EndComp
$Comp
L tx_board-rescue:TestPoint_Probe-Connector-Mainboard-rescue-rx_board-rescue-rx_board-rescue TP301
U 1 1
P 4550 4000
F 0 "TP301" H 4703 4101 50  0000 L CNN
F 1 "TestPoint_Probe" H 4703 4010 50  0000 L CNN
F 2 "TestPoint:TestPoint_Pad_D1.0mm" H 4750 4000 50  0001 C CNN
F 3 "~" H 4750 4000 50  0001 C CNN
	1    4550 4000
	1    0    0    -1  
$EndComp
Connection ~ 4550 4000
Wire Wire Line
	4550 4000 4550 5450
$Comp
L tx_board-rescue:TestPoint_Probe-Connector-Mainboard-rescue-rx_board-rescue-rx_board-rescue TP303
U 1 1
P 5800 3500
F 0 "TP303" H 5953 3601 50  0000 L CNN
F 1 "TestPoint_Probe" H 5953 3510 50  0000 L CNN
F 2 "TestPoint:TestPoint_Pad_D1.0mm" H 6000 3500 50  0001 C CNN
F 3 "~" H 6000 3500 50  0001 C CNN
	1    5800 3500
	1    0    0    -1  
$EndComp
$Comp
L tx_board-rescue:R_Small-Device-Mainboard-rescue-rx_board-rescue-rx_board-rescue R301
U 1 1
P 3200 3650
F 0 "R301" V 3004 3650 50  0000 C CNN
F 1 "22k" V 3095 3650 50  0000 C CNN
F 2 "Resistor_SMD:R_0603_1608Metric_Pad1.05x0.95mm_HandSolder" H 3200 3650 50  0001 C CNN
F 3 "~" H 3200 3650 50  0001 C CNN
F 4 "0.125" H 3200 3650 50  0001 C CNN "Power"
F 5 "5" H 3200 3650 50  0001 C CNN "Tolerance"
	1    3200 3650
	-1   0    0    1   
$EndComp
$Comp
L power:GND #PWR0317
U 1 1
P 5300 4000
F 0 "#PWR0317" H 5300 3750 50  0001 C CNN
F 1 "GND" H 5305 3827 50  0000 C CNN
F 2 "" H 5300 4000 50  0001 C CNN
F 3 "" H 5300 4000 50  0001 C CNN
	1    5300 4000
	1    0    0    -1  
$EndComp
$Comp
L power:GND #PWR0303
U 1 1
P 3200 3850
F 0 "#PWR0303" H 3200 3600 50  0001 C CNN
F 1 "GND" H 3205 3677 50  0000 C CNN
F 2 "" H 3200 3850 50  0001 C CNN
F 3 "" H 3200 3850 50  0001 C CNN
	1    3200 3850
	1    0    0    -1  
$EndComp
Wire Wire Line
	3100 3500 3200 3500
Wire Wire Line
	3200 3500 3200 3550
Wire Wire Line
	3200 3750 3200 3850
$Comp
L tx_board-rescue:R_Small-Device-Mainboard-rescue-rx_board-rescue-rx_board-rescue R303
U 1 1
P 3500 3500
F 0 "R303" V 3304 3500 50  0000 C CNN
F 1 "47k" V 3395 3500 50  0000 C CNN
F 2 "Resistor_SMD:R_0603_1608Metric_Pad1.05x0.95mm_HandSolder" H 3500 3500 50  0001 C CNN
F 3 "~" H 3500 3500 50  0001 C CNN
F 4 "0.125" H 3500 3500 50  0001 C CNN "Power"
F 5 "5" H 3500 3500 50  0001 C CNN "Tolerance"
	1    3500 3500
	0    -1   -1   0   
$EndComp
$Comp
L tx_board-rescue:C_Small-Device-Mainboard-rescue-rx_board-rescue-rx_board-rescue C305
U 1 1
P 3700 3650
F 0 "C305" V 3471 3650 50  0000 C CNN
F 1 "2n2" V 3562 3650 50  0000 C CNN
F 2 "Capacitor_SMD:C_0603_1608Metric_Pad1.05x0.95mm_HandSolder" H 3700 3650 50  0001 C CNN
F 3 "~" H 3700 3650 50  0001 C CNN
F 4 "50" H 3700 3650 50  0001 C CNN "Voltage"
F 5 "5" H 3700 3650 50  0001 C CNN "Tolerance"
F 6 "X7R" H 3700 3650 50  0001 C CNN "TempCoef"
	1    3700 3650
	-1   0    0    1   
$EndComp
$Comp
L power:GND #PWR0309
U 1 1
P 3700 3850
F 0 "#PWR0309" H 3700 3600 50  0001 C CNN
F 1 "GND" H 3705 3677 50  0000 C CNN
F 2 "" H 3700 3850 50  0001 C CNN
F 3 "" H 3700 3850 50  0001 C CNN
	1    3700 3850
	1    0    0    -1  
$EndComp
Wire Wire Line
	3700 3750 3700 3850
Wire Wire Line
	3700 3550 3700 3500
Connection ~ 3700 3500
Wire Wire Line
	3700 3500 3900 3500
Wire Wire Line
	3400 3500 3200 3500
Connection ~ 3200 3500
Wire Wire Line
	3600 3500 3700 3500
Text GLabel 7600 5450 2    50   Input ~ 10
SPI2_SCK
Text GLabel 7600 5550 2    50   Input ~ 10
SPI2_MISO
Text GLabel 7600 5650 2    50   Input ~ 10
SPI2_MOSI
$Comp
L tx_board-rescue:L_Small-Device-Mainboard-rescue-rx_board-rescue-rx_board-rescue L302
U 1 1
P 5500 4600
F 0 "L302" V 5450 4550 50  0000 L CNN
F 1 "DNP" V 5600 4550 50  0000 L CNN
F 2 "Inductor_SMD:L_0603_1608Metric_Pad1.05x0.95mm_HandSolder" H 5500 4600 50  0001 C CNN
F 3 "~" H 5500 4600 50  0001 C CNN
	1    5500 4600
	0    -1   -1   0   
$EndComp
Wire Wire Line
	5600 4600 5600 4850
Wire Wire Line
	5400 4600 5400 4850
$Comp
L tx_board-rescue:C_Small-device-Mainboard-rescue-rx_board-rescue-rx_board-rescue C?
U 1 1
P 7900 7000
AR Path="/5DEDCA32/5E56F3D1" Ref="C?"  Part="1" 
AR Path="/5DF0E505/5E56F3D1" Ref="C?"  Part="1" 
AR Path="/5E56F3D1" Ref="C317"  Part="1" 
F 0 "C317" H 7992 7046 50  0000 L CNN
F 1 "22u/TA" H 7992 6955 50  0000 L CNN
F 2 "Capacitor_Tantalum_SMD:CP_EIA-3216-18_Kemet-A_Pad1.58x1.35mm_HandSolder" H 7900 7000 50  0001 C CNN
F 3 "~" H 7900 7000 50  0001 C CNN
F 4 "TAJA226K006RNJV" H 7900 7000 50  0001 C CNN "Partno"
F 5 "10" H 7900 7000 50  0001 C CNN "Tolerance"
F 6 "10" H 7900 7000 50  0001 C CNN "Voltage"
F 7 "TANTAL" H 7900 7000 50  0001 C CNN "TempCoef"
	1    7900 7000
	1    0    0    -1  
$EndComp
Wire Wire Line
	7900 6800 7900 6900
Wire Wire Line
	7900 7200 7900 7100
$Comp
L power:+3.3V #PWR0323
U 1 1
P 7900 6800
F 0 "#PWR0323" H 7900 6650 50  0001 C CNN
F 1 "+3.3V" H 7915 6973 50  0000 C CNN
F 2 "" H 7900 6800 50  0001 C CNN
F 3 "" H 7900 6800 50  0001 C CNN
	1    7900 6800
	1    0    0    -1  
$EndComp
$Comp
L power:GND #PWR0324
U 1 1
P 7900 7200
F 0 "#PWR0324" H 7900 6950 50  0001 C CNN
F 1 "GND" H 7905 7027 50  0000 C CNN
F 2 "" H 7900 7200 50  0001 C CNN
F 3 "" H 7900 7200 50  0001 C CNN
	1    7900 7200
	1    0    0    -1  
$EndComp
Text GLabel 7600 5350 2    50   Output ~ 10
ADF_MUXOUT
$Comp
L tx_board-rescue:ADF7021-adf7021-rx_board-rescue-rx_board-rescue U301
U 1 1
P 5650 6000
F 0 "U301" H 5650 6050 49  0000 C CNN
F 1 "ADF7021" H 5650 5950 49  0000 C CNN
F 2 "Package_CSP:LFCSP-48-1EP_7x7mm_P0.5mm_EP4.1x4.1mm_ThermalVias" H 5450 5750 49  0001 C CNN
F 3 "" H 5450 5750 49  0001 C CNN
	1    5650 6000
	1    0    0    -1  
$EndComp
Wire Wire Line
	6300 4850 6300 4650
Wire Wire Line
	6300 4650 6850 4650
$Comp
L Device:R_Pack04 RN302
U 1 1
P 7200 5550
F 0 "RN302" V 6783 5550 50  0000 C CNN
F 1 "4 x 1k ISOLATED" V 6874 5550 50  0000 C CNN
F 2 "Resistor_SMD:R_Array_Concave_4x0603" V 7475 5550 50  0001 C CNN
F 3 "~" H 7200 5550 50  0001 C CNN
F 4 "5" H 7200 5550 50  0001 C CNN "Tolerance"
	1    7200 5550
	0    1    1    0   
$EndComp
Wire Wire Line
	6800 5750 7600 5750
Wire Wire Line
	7400 5650 7600 5650
Wire Wire Line
	7600 5550 7400 5550
Wire Wire Line
	7400 5450 7600 5450
Wire Wire Line
	7600 5350 7400 5350
Wire Wire Line
	6850 5350 7000 5350
Wire Wire Line
	6850 4650 6850 5350
Wire Wire Line
	7000 5450 6800 5450
Wire Wire Line
	7000 5550 6800 5550
Wire Wire Line
	7000 5650 6800 5650
$Comp
L Device:R_Pack04 RN301
U 1 1
P 7150 6450
F 0 "RN301" V 7350 6450 50  0000 C CNN
F 1 "4 x 1k ISOLATED" V 7450 6450 50  0000 C CNN
F 2 "Resistor_SMD:R_Array_Concave_4x0603" V 7425 6450 50  0001 C CNN
F 3 "~" H 7150 6450 50  0001 C CNN
F 4 "5" H 7150 6450 50  0001 C CNN "Tolerance"
	1    7150 6450
	0    1    1    0   
$EndComp
Wire Wire Line
	7150 5950 8050 5950
Wire Wire Line
	6800 6150 8050 6150
Wire Wire Line
	6800 6250 6950 6250
Wire Wire Line
	6800 6350 6950 6350
Wire Wire Line
	6800 6450 6950 6450
Wire Wire Line
	6800 6550 6950 6550
Wire Wire Line
	7350 6250 7450 6250
Wire Wire Line
	7450 6350 7350 6350
Wire Wire Line
	7350 6450 7450 6450
Wire Wire Line
	7350 6550 7450 6550
NoConn ~ 4650 6050
NoConn ~ 4650 5950
Wire Wire Line
	6200 3850 6200 4850
Text GLabel 7600 3850 2    50   Input ~ 10
EXT_OSC2_IN
$Comp
L power:GND #PWR0328
U 1 1
P 10350 5800
F 0 "#PWR0328" H 10350 5550 50  0001 C CNN
F 1 "GND" H 10355 5627 50  0000 C CNN
F 2 "" H 10350 5800 50  0001 C CNN
F 3 "" H 10350 5800 50  0001 C CNN
	1    10350 5800
	1    0    0    -1  
$EndComp
Wire Wire Line
	5000 2750 5300 2750
Wire Wire Line
	5800 2750 5800 3500
Wire Wire Line
	5000 2750 5000 3200
Connection ~ 5800 3500
Wire Wire Line
	5300 3200 5300 2750
Connection ~ 5300 2750
Wire Wire Line
	5300 2750 5600 2750
Wire Wire Line
	5600 3200 5600 2750
Connection ~ 5600 2750
Wire Wire Line
	5600 2750 5800 2750
Wire Wire Line
	11050 5400 11300 5400
Wire Wire Line
	11500 5400 11750 5400
Wire Wire Line
	10350 5700 10350 5800
Wire Wire Line
	3650 4950 3650 6250
Wire Wire Line
	6200 3850 7600 3850
NoConn ~ 6100 4850
Text GLabel 7200 8550 3    50   Input ~ 0
ADF_SLE
Text GLabel 7300 8550 3    50   Input ~ 0
ADF_SDATA
Text GLabel 7400 8550 3    50   Input ~ 0
ADF_SREAD
Text GLabel 7500 8550 3    50   Input ~ 0
ADF_SCLK
Text GLabel 7600 8550 3    50   Input ~ 0
ADF_SWD
Text GLabel 7700 8550 3    50   Input ~ 0
SPI2_MOSI
Text GLabel 7800 8550 3    50   Input ~ 0
SPI2_MISO
Text GLabel 7900 8550 3    50   Input ~ 0
SPI2_SCK
Text GLabel 8000 8550 3    50   Input ~ 0
ADF_MUXOUT
Text GLabel 8200 8050 1    50   Input ~ 0
EXT_OSC2_IN
Text GLabel 7100 8550 3    50   Input ~ 0
ADF_CE
Wire Wire Line
	7800 8050 7800 7950
$Comp
L power:GND #PWR09
U 1 1
P 7800 7950
F 0 "#PWR09" H 7800 7700 50  0001 C CNN
F 1 "GND" H 7805 7777 50  0000 C CNN
F 2 "" H 7800 7950 50  0001 C CNN
F 3 "" H 7800 7950 50  0001 C CNN
	1    7800 7950
	-1   0    0    1   
$EndComp
Wire Wire Line
	7400 8050 7400 7950
$Comp
L power:GND #PWR07
U 1 1
P 7400 7950
F 0 "#PWR07" H 7400 7700 50  0001 C CNN
F 1 "GND" H 7405 7777 50  0000 C CNN
F 2 "" H 7400 7950 50  0001 C CNN
F 3 "" H 7400 7950 50  0001 C CNN
	1    7400 7950
	-1   0    0    1   
$EndComp
Wire Wire Line
	7200 8050 7200 7950
$Comp
L power:GND #PWR05
U 1 1
P 7200 7950
F 0 "#PWR05" H 7200 7700 50  0001 C CNN
F 1 "GND" H 7205 7777 50  0000 C CNN
F 2 "" H 7200 7950 50  0001 C CNN
F 3 "" H 7200 7950 50  0001 C CNN
	1    7200 7950
	-1   0    0    1   
$EndComp
Wire Wire Line
	8100 8050 8100 7950
$Comp
L power:GND #PWR011
U 1 1
P 8100 7950
F 0 "#PWR011" H 8100 7700 50  0001 C CNN
F 1 "GND" H 8105 7777 50  0000 C CNN
F 2 "" H 8100 7950 50  0001 C CNN
F 3 "" H 8100 7950 50  0001 C CNN
	1    8100 7950
	-1   0    0    1   
$EndComp
Wire Wire Line
	8300 8050 8300 7950
$Comp
L power:GND #PWR013
U 1 1
P 8300 7950
F 0 "#PWR013" H 8300 7700 50  0001 C CNN
F 1 "GND" H 8305 7777 50  0000 C CNN
F 2 "" H 8300 7950 50  0001 C CNN
F 3 "" H 8300 7950 50  0001 C CNN
	1    8300 7950
	-1   0    0    1   
$EndComp
Wire Wire Line
	8100 8550 8100 8650
$Comp
L power:GND #PWR012
U 1 1
P 8100 8650
F 0 "#PWR012" H 8100 8400 50  0001 C CNN
F 1 "GND" H 8105 8477 50  0000 C CNN
F 2 "" H 8100 8650 50  0001 C CNN
F 3 "" H 8100 8650 50  0001 C CNN
	1    8100 8650
	1    0    0    -1  
$EndComp
Wire Wire Line
	8300 8550 8300 8650
$Comp
L power:GND #PWR014
U 1 1
P 8300 8650
F 0 "#PWR014" H 8300 8400 50  0001 C CNN
F 1 "GND" H 8305 8477 50  0000 C CNN
F 2 "" H 8300 8650 50  0001 C CNN
F 3 "" H 8300 8650 50  0001 C CNN
	1    8300 8650
	1    0    0    -1  
$EndComp
Wire Wire Line
	8200 8050 8250 8050
Wire Wire Line
	8250 8050 8250 8550
Wire Wire Line
	8250 8550 8200 8550
Wire Wire Line
	7000 8050 7000 7950
$Comp
L power:GND #PWR01
U 1 1
P 7000 7950
F 0 "#PWR01" H 7000 7700 50  0001 C CNN
F 1 "GND" H 7005 7777 50  0000 C CNN
F 2 "" H 7000 7950 50  0001 C CNN
F 3 "" H 7000 7950 50  0001 C CNN
	1    7000 7950
	-1   0    0    1   
$EndComp
$Comp
L power:+3.3V #PWR03
U 1 1
P 7300 7950
F 0 "#PWR03" H 7300 7800 50  0001 C CNN
F 1 "+3.3V" H 7315 8123 50  0000 C CNN
F 2 "" H 7300 7950 50  0001 C CNN
F 3 "" H 7300 7950 50  0001 C CNN
	1    7300 7950
	1    0    0    -1  
$EndComp
Wire Wire Line
	7300 7950 7300 8050
$Comp
L Connector_Generic:Conn_02x14_Odd_Even J1
U 1 1
P 7600 8350
F 0 "J1" V 7604 9030 50  0000 L CNN
F 1 "Conn_02x14_Odd_Even" V 7695 9030 50  0000 L CNN
F 2 "edge_contact:edge_2x14pin" H 7600 8350 50  0001 C CNN
F 3 "~" H 7600 8350 50  0001 C CNN
	1    7600 8350
	0    -1   -1   0   
$EndComp
Wire Wire Line
	7100 8050 7100 8550
$Comp
L Mechanical:MountingHole_Pad H1
U 1 1
P 9850 2200
F 0 "H1" H 9950 2249 50  0000 L CNN
F 1 "Würt_LGA_Shielding" H 9950 2158 50  0000 L CNN
F 2 "lib:WE_36103205_SMD" H 9850 2200 50  0001 C CNN
F 3 "~" H 9850 2200 50  0001 C CNN
	1    9850 2200
	1    0    0    -1  
$EndComp
$Comp
L power:GND #PWR017
U 1 1
P 9850 2350
F 0 "#PWR017" H 9850 2100 50  0001 C CNN
F 1 "GND" H 9855 2177 50  0000 C CNN
F 2 "" H 9850 2350 50  0001 C CNN
F 3 "" H 9850 2350 50  0001 C CNN
	1    9850 2350
	1    0    0    -1  
$EndComp
Wire Wire Line
	9850 2300 9850 2350
$Comp
L power:GND #PWR016
U 1 1
P 9500 2250
F 0 "#PWR016" H 9500 2000 50  0001 C CNN
F 1 "GND" H 9505 2077 50  0000 C CNN
F 2 "" H 9500 2250 50  0001 C CNN
F 3 "" H 9500 2250 50  0001 C CNN
	1    9500 2250
	1    0    0    -1  
$EndComp
$Comp
L power:PWR_FLAG #FLG02
U 1 1
P 9500 2200
F 0 "#FLG02" H 9500 2275 50  0001 C CNN
F 1 "PWR_FLAG" H 9500 2373 50  0000 C CNN
F 2 "" H 9500 2200 50  0001 C CNN
F 3 "~" H 9500 2200 50  0001 C CNN
	1    9500 2200
	1    0    0    -1  
$EndComp
$Comp
L power:+3.3V #PWR015
U 1 1
P 9050 2250
F 0 "#PWR015" H 9050 2100 50  0001 C CNN
F 1 "+3.3V" H 9065 2423 50  0000 C CNN
F 2 "" H 9050 2250 50  0001 C CNN
F 3 "" H 9050 2250 50  0001 C CNN
	1    9050 2250
	-1   0    0    1   
$EndComp
$Comp
L power:PWR_FLAG #FLG01
U 1 1
P 9050 2200
F 0 "#FLG01" H 9050 2275 50  0001 C CNN
F 1 "PWR_FLAG" H 9050 2373 50  0000 C CNN
F 2 "" H 9050 2200 50  0001 C CNN
F 3 "~" H 9050 2200 50  0001 C CNN
	1    9050 2200
	1    0    0    -1  
$EndComp
Wire Wire Line
	9050 2200 9050 2250
Wire Wire Line
	9500 2200 9500 2250
$EndSCHEMATC
